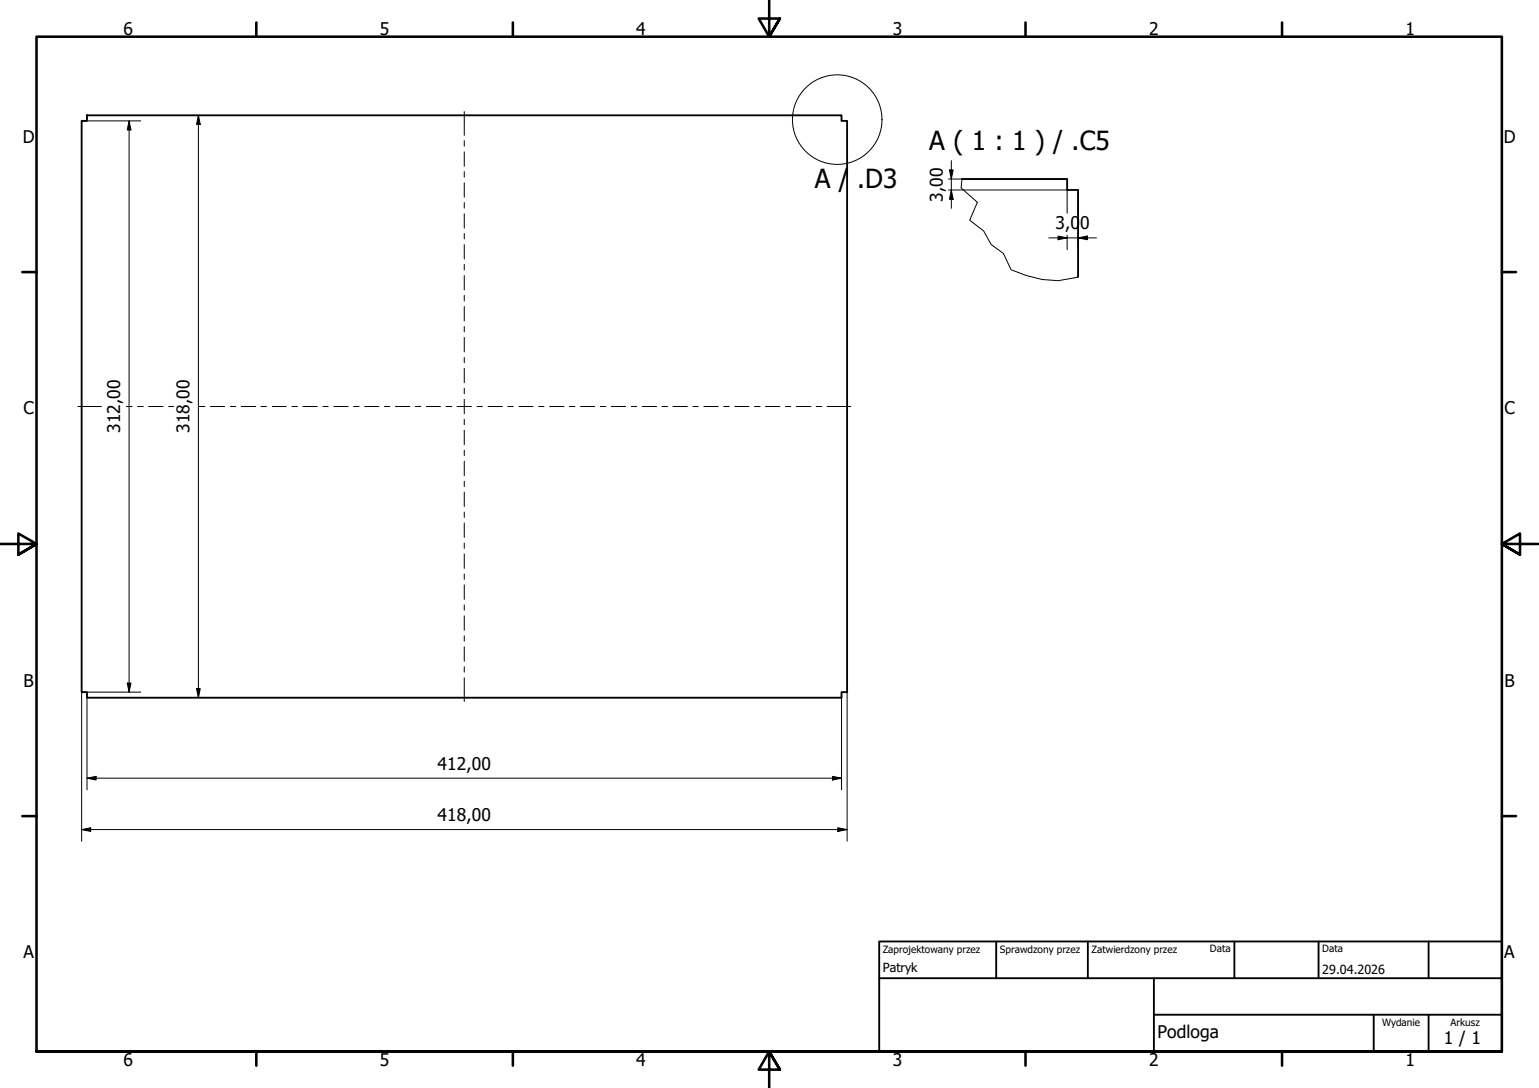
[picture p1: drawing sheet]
<svg xmlns="http://www.w3.org/2000/svg" width="420mm" height="297mm" viewBox="0 0 420 297" stroke-linecap="round" stroke-linejoin="round" font-family="sans-serif">
<!-- layer: Widoczne (ISO) -->
<path d="M23.7 31.5h206v1.5h1.6v156h-1.6v1.5h-206v-1.5h-1.4v-156h1.4zM262.6 48.9h28.7v3h3v23.7" fill="none" stroke="#000" stroke-width=".51"/>
<!-- layer: Linia przerwania (ISO) -->
<path d="M262.6 48.9l-.2 2.4 4.4 3.9-2.1 4.9 3.8 2.9 2.1 3.7 3.3 2.5 2.1 4.4 4.2 1.6a20.8 20.8 0 0 0 14.1 .4" fill="none" stroke="#000" stroke-width=".27"/>
<!-- layer: Obramowanie detalu (ISO) -->
<circle cx="228.6" cy="32.7" r="12.2" fill="none" stroke="#000" stroke-width=".27"/>
<!-- layer: Obramowanie (ISO) -->
<g fill="none" stroke="#000" stroke-width=".7">
<path d="M70 6.1v3.9M140 6.1v3.9M210 0v10l-2.9-4.9h5.8l-2.9 4.9 2.9-4.9M280 6.1v3.9M350 6.1v3.9M6.1 74.3h3.9M410 74.3h3.9M0 148.5h10l-5-2.8v5.7l5-2.9-5 2.9M420 148.5h-10l5-2.8v5.7l-5-2.9 5 2.9M6.1 222.8h3.9M410 222.8h3.9M10 287.1v-277.1h400v277.1h-400h400"/>
<path d="M70 287.1v3.8M140 287.1v3.8M212.9 292l-2.9-4.9 2.9 4.9h-5.8l2.9-4.9v9.9M280 287.1v3.8M350 287.1v3.8"/>
</g>
<path d="M240 257h170v30.1h-170zM272 257v10.1M297 257v10.1M337 257v10.1M360 257v10.1M390 257v10.1M240 267.1h170M315 277h95M315 267.1v20M375 277v10.1M390 277v10.1" fill="none" stroke="#000" stroke-width=".51"/>
<g fill="none" stroke="#000" stroke-width=".27">
<path d="M126.7 30.5v6.4M126.7 38.4v1.5M126.7 41.5v3.9M126.7 46.8v1.6M126.7 49.9v3.9M126.7 55.3v1.5M126.7 58.3v4M126.7 63.7v1.6M126.7 66.8v3.9M126.7 72.2v1.5M126.7 75.2v4M126.7 80.6v1.6"/>
<path d="M126.7 83.7v3.9M126.7 89.1v1.5M126.7 92.1v4M126.7 97.6v1.4M21.3 111h6.4M34.5 111h1.6M37.6 111h1.5M40.6 111h3.9M46 111h1.4M54.4 111h1.5M57.5 111h3.8M62.9 111h1.4"/>
<path d="M65.8 111h4M71.2 111h1.6M74.3 111h3.9M79.7 111h1.5M82.7 111h3.9M88.1 111h1.5M91.1 111h4M96.5 111h1.5M99.6 111h3.8M105 111h1.4M107.9 111h4M113.3 111h1.6"/>
<path d="M116.4 111h3.9M121.8 111h1.5M124.8 111h3.9M126.7 100.6v3.9M126.7 106v1.5M126.7 109v4M126.7 114.5v1.4M126.7 117.5v3.9M130.2 111h1.5M133.2 111h4M138.6 111h1.5M141.7 111h3.8"/>
<path d="M147.1 111h1.4M150.1 111h3.9M155.4 111h1.6M158.5 111h3.9M163.9 111h1.5M166.9 111h3.9M172.3 111h1.5M175.3 111h4M180.7 111h1.5M183.7 111h3.9M189.2 111h1.4M192.2 111h3.9"/>
<path d="M197.5 111h1.6M200.6 111h3.9M206 111h1.5M209 111h3.9M214.4 111h1.5M217.4 111h4M222.8 111h1.5M225.8 111h6.5M126.7 122.9v1.5M126.7 125.9v3.9M126.7 131.4v1.4M126.7 134.4v3.9"/>
<path d="M126.7 139.8v1.5M126.7 142.8v3.9M126.7 148.3v1.4M126.7 151.2v4M126.7 156.7v1.5M126.7 159.7v3.9M126.7 165.1v1.5M126.7 168.1v4M126.7 173.6v1.5M126.7 176.6v3.9M126.7 182v1.5M126.7 185v6.5"/>
</g>
<!-- layer: Wymiar (ISO) -->
<g fill="none" stroke="#000" stroke-width=".27">
<path d="M22.3 33h16.1M35.2 33l.6 2.5h-1.1zM35.2 33v156M54.2 31.5l.5 2.5h-1zM54.2 31.5v159M259 51.9h32.3v6.3M259 48.9h32.3M259.2 46.4h1l-.5 2.5zM259.7 51.9l.5 2.5h-1zM259.7 43.9v13M294.3 51.9v6.3M286.3 64.9h13"/>
<path d="M288.9 64.4l2.4 .5-2.4 .6zM291.3 64.2v3.9M294.3 64.9l2.6-.5v1.1zM294.3 64.2v3.9M23.7 190.5v25.1M34.7 186.5h1.1l-.6 2.5zM38.4 189h-16.1v40.7M53.7 188h1l-.5 2.5zM229.7 190.5v25.1M231.3 189v40.7M23.7 212.5l2.5-.6v1.1zM23.7 212.5h206"/>
<path d="M227.3 211.9l2.4 .6-2.4 .5zM22.3 226.5l2.5-.5v1zM22.3 226.5h209M228.7 226l2.6 .5-2.6 .5z"/>
</g>
<path d="M35.2 33l.6 2.5h-1.1zM54.2 31.5l.5 2.5h-1zM259.2 46.4h1l-.5 2.5zM259.7 51.9l.5 2.5h-1zM288.9 64.4l2.4 .5-2.4 .6zM294.3 64.9l2.6-.5v1.1zM34.7 186.5h1.1l-.6 2.5zM53.7 188h1l-.5 2.5zM23.7 212.5l2.5-.6v1.1zM227.3 211.9l2.4 .6-2.4 .5zM22.3 226.5l2.5-.5v1zM228.7 226l2.6 .5-2.6 .5z" fill="#000"/>
<g font-size="7.2">
<text x="253.7" y="41.1">A ( 1 : 1 ) / .C5</text>
<text x="222.4" y="51.3">A /</text>
<text x="234" y="51.3">.D3</text>
</g>
<g font-size="4.8">
<text x="33.7" y="9.6">6</text>
<text x="103.7" y="9.6">5</text>
<text x="173.7" y="9.6">4</text>
<text x="243.7" y="9.6">3</text>
<text x="313.7" y="9.6">2</text>
<text x="383.7" y="9.6">1</text>
<text x="6.2" y="38.9">D</text>
<text x="410.5" y="38.9">D</text>
<text x="257.4" y="55" transform="rotate(-90 257.4 55)">3,00</text>
<text x="288.2" y="62.5">3,0</text>
<text x="294.9" y="62.5">0</text>
<text x="6.4" y="113.1">C</text>
<text x="410.7" y="113.1">C</text>
<text x="32.8" y="118.3" transform="rotate(-90 32.8 118.3)">312,00</text>
<text x="51.8" y="118.3" transform="rotate(-90 51.8 118.3)">318,00</text>
<text x="6.4" y="187.4">B</text>
<text x="410.7" y="187.4">B</text>
<text x="119.4" y="210.1">412,00</text>
<text x="119.4" y="224.1">418,00</text>
<text x="6.4" y="261.7">A</text>
<text x="410.7" y="261.7">A</text>
<text x="316" y="283.4">Podloga</text>
<text x="394.2" y="285">1 / 1</text>
<text x="33.7" y="290.9">6</text>
<text x="103.7" y="290.9">5</text>
<text x="173.7" y="290.9">4</text>
<text x="243.7" y="290.9">3</text>
<text x="313.7" y="290.9">2</text>
<text x="383.7" y="290.9">1</text>
</g>
<g font-size="3.4">
<text x="241" y="265.4">Patryk</text>
<text x="361" y="266">29.04.2026</text>
</g>
<g font-size="2.7">
<text x="241" y="260.1">Zaprojektowany przez</text>
<text x="273" y="260.1">Sprawdzony przez</text>
<text x="298" y="260.1">Zatwierdzony przez</text>
<text x="330.3" y="260">Data</text>
<text x="361" y="260">Data</text>
<text x="377.3" y="280.1">Wydanie</text>
<text x="396" y="280.1">Arkusz</text>
</g>
</svg>
